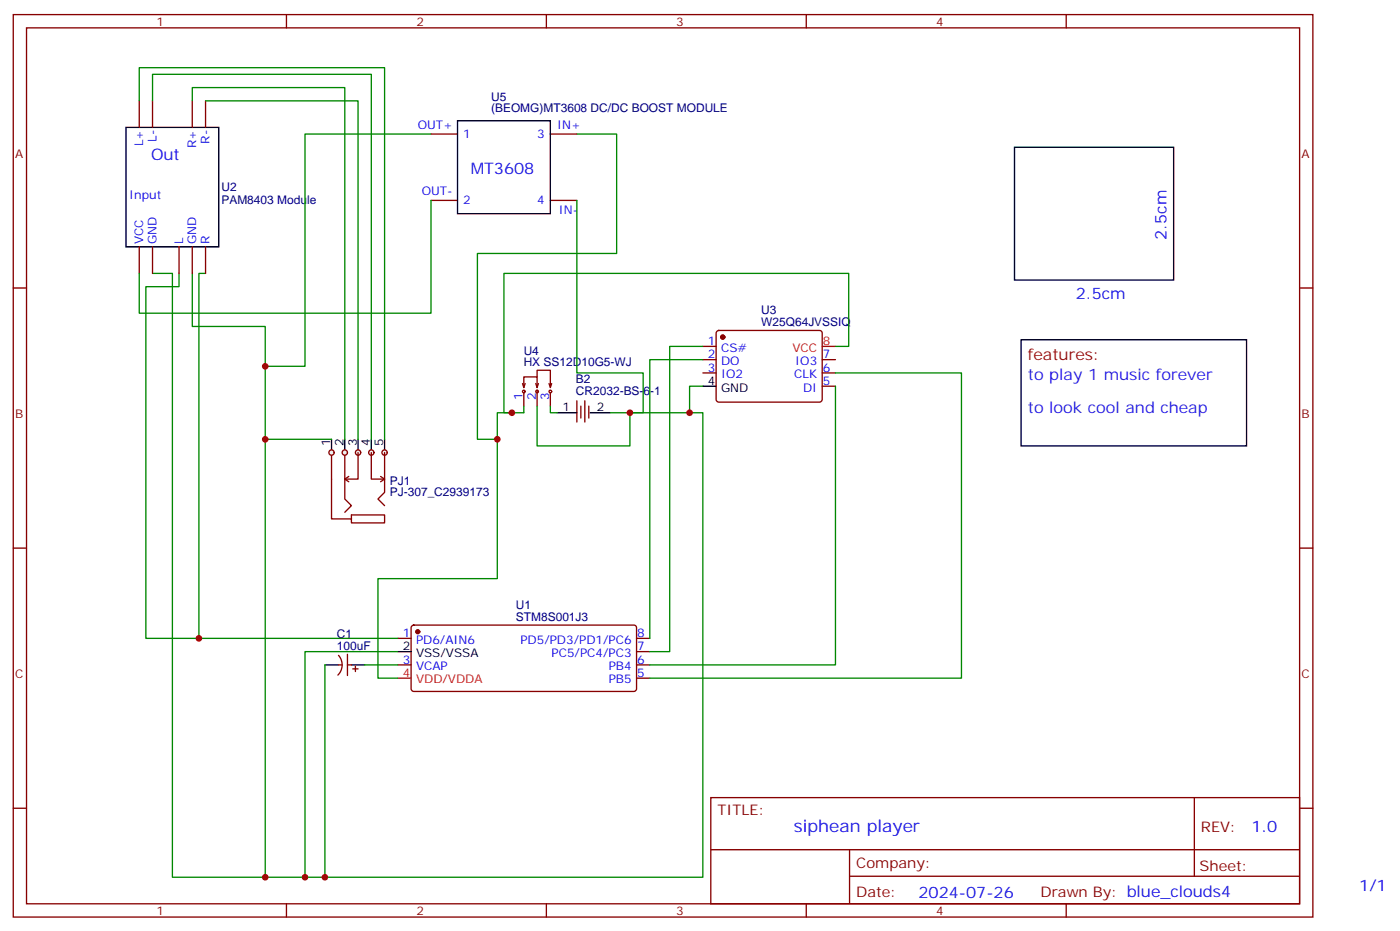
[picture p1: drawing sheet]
<svg xmlns="http://www.w3.org/2000/svg" width="372mm" height="247mm" viewBox="0 0 372 247" stroke-linecap="round" stroke-linejoin="round" font-family="sans-serif">
<g fill="none" stroke="#870000" stroke-width=".35">
<path d="M3.5 3.9h345.7v239.9h-345.7zM7.1 7.4h338.6v232.8h-338.6zM76.2 3.9v3.5M145.3 3.9v3.5M214.5 3.9v3.5M283.6 3.9v3.5M3.5 76.6h3.6M345.7 76.6h3.5M187 92.1h3.5M187 95.6h3.5M187 99.1h3.5M190.7 88l.5-.2h26.8a.71 .71 0 0 1 .7 .7v17.7l-.2 .5-.5 .2h-26.8l-.5-.2-.2-.5v-17.7z"/>
<path d="M218.7 95.6h3.5M218.7 99.1h3.5M153.5 106.5v5.7M154.5 107.9v3.2M155.6 106.5v5.7M156.6 107.9v3.2M218.7 102.7h3.5M88.2 120.3v7.1M91.7 120.3v12.3l1.8 1.8-1.8 1.8M3.5 145.7h3.6M345.7 145.7h3.5M90 176.7h1"/>
<path d="M90 174.2a3.8 3.8 0 0 1-.1 5.2M92.4 176.7h1.1M92.4 173.9v5.7M93.8 177.8h1.4M94.5 177.1v1.4M105.8 169.7h3.6M105.8 176.7h3.6M109.6 166.4l.5-.2h58.5a.71 .71 0 0 1 .7 .7v16.2l-.4 .6-58.8 .1-.5-.2-.2-.5v-16.2zM169.3 169.7h3.6M169.3 176.7h3.6M169.3 173.2h3.6M169.3 180.3h3.6"/>
<path d="M3.5 214.8h3.6M189.1 212h156.6v28.2h-156.6zM317.7 212v20.9M345.7 214.8h3.5M189.1 225.9h156.5M226 232.9h119.6M226 225.9v14.1M76.2 240.2v3.6M145.3 240.2v3.6M214.5 240.2v3.6M283.6 240.2v3.6"/>
</g>
<g fill="#870000" stroke="#870000" stroke-width=".35">
<circle cx="111.1" cy="167.9" r=".53"/>
<circle cx="192.3" cy="89.6" r=".53"/>
</g>
<path d="M88.2 116.8v3.5M91.7 116.8v3.5M95.2 116.8v3.5M98.8 116.8v3.5M102.3 116.8v3.5M148.2 109.7h5.3M157 109.7h5.3M187 102.7h3.5M86.4 176.7h3.6M93.5 176.7h3.5M105.8 173.2h3.6" fill="none" stroke="#000" stroke-width=".35"/>
<path d="M218.7 92.1h3.5M105.8 180.3h3.6" fill="none" stroke="#f00" stroke-width=".35"/>
<path d="M40.6 72.7h5.3v160.5h141.1v-123.5h-24.7M47.6 72.7v3.5h-8.8v93.5h67M54.7 72.7h-1.8v97M222.2 92.1h3.6v-19.4h-91.7v37h2.1M139.3 109.7h-7v44.1h-31.8v26.5h5.3M187 102.7h-3.6v7M86.4 176.7v56.5M97 176.7h8.8M105.8 173.2h-24.7v60" fill="none" stroke="#008700" stroke-width=".35"/>
<g fill="#f0f0f0" stroke="#870000" stroke-width=".35">
<circle cx="88.2" cy="120.3" r=".71"/>
<circle cx="91.7" cy="120.3" r=".71"/>
<circle cx="95.3" cy="120.3" r=".71"/>
<circle cx="98.8" cy="120.3" r=".71"/>
<circle cx="102.3" cy="120.3" r=".71"/>
</g>
<g fill="none" stroke="#870000" stroke-width=".35">
<path d="M37 26.8v7.1M40.6 26.8v7.1M51.2 26.8v7.1M54.7 26.8v7.1M114.7 35.6h7M146.4 35.6h7.1M114.7 53.3h7M146.4 53.3h7.1M37 65.6v7.1M40.6 65.6v7.1M47.6 65.6v7.1M51.2 65.6v7.1"/>
<path d="M54.7 65.6v7.1M139 102l.3 1M139.3 103v-2.8h3.6v2.8M139.3 104.4v3.5M139.7 102l-.4 1M142.5 102l.4 1M142.9 100.2v-1.8h3.5v4.3M142.9 103.7v4.2M143.2 102l-.3 1M146 102l.4 1 .4-1M146.4 104.4v3.5M88.2 127.4v10.5h5.3v1.1h8.8v-2.1h-8.8v1"/>
<path d="M91.7 127.4l1.1 .7M92.8 126.6l-1.1 .8M95.2 120.3v7.1h-3.5M98.8 120.3v7.1h3.5M101.2 126.6l1.1 .8M102.3 120.3v10.6l-1.8 1.7 1.8 1.8M102.3 127.4l-1.1 .7"/>
<circle cx="139.3" cy="104.1" r=".35"/>
<circle cx="142.9" cy="104.1" r=".35"/>
<circle cx="146.4" cy="104.1" r=".35"/>
</g>
<g fill="none" stroke="#008700" stroke-width=".35">
<path d="M37 26.8v-8.8h65.3v98.8M40.6 26.8v-7h58.2v97M51.2 26.8v-3.5h40.5v93.5M54.7 26.8h40.5v90M114.7 35.6h-33.6v61.8h-10.5M153.5 35.6h10.5v31.8h-37v49.4h5.3M114.7 53.3v30h-77.7v-10.6M153.5 53.3v45.8h17.6v10.6h-3.5v8.8h-24.7v-10.6M51.2 72.7v14.1h19.4v146.4M187 92.1h-8.8v81.1h-5.3M187 95.6h-14.1v74.1M222.2 99.1h33.6v81.2h-82.9"/>
<path d="M70.6 116.8h17.6M139.3 107.9v1.8M146.4 107.9v1.8h1.8M222.2 102.7v74h-49.3"/>
</g>
<path d="M33.5 33.9h24.7v31.7h-24.7zM121.7 32.1h24.7v24.7h-24.7zM269.9 39.2h42.3v35.2h-42.3zM271.6 90.3h60v28.2h-60z" fill="none" stroke="#000" stroke-width=".35"/>
<g fill="#c00">
<circle cx="52.9" cy="169.7" r=".88"/>
<circle cx="81.1" cy="233.2" r=".88"/>
<circle cx="86.4" cy="233.2" r=".88"/>
<circle cx="183.4" cy="109.7" r=".88"/>
<circle cx="70.6" cy="233.2" r=".88"/>
<circle cx="70.6" cy="116.8" r=".88"/>
<circle cx="136.2" cy="109.7" r=".88"/>
<circle cx="167.6" cy="109.7" r=".88"/>
<circle cx="132.3" cy="116.8" r=".88"/>
<circle cx="70.6" cy="97.4" r=".88"/>
</g>
<text font-size="4.6" fill="#00f" x="211.2" y="221">siphean player</text>
<g font-size="4.2" fill="#00f">
<text x="40.2" y="42.6">Out</text>
<text x="125.2" y="46.2">MT3608</text>
<text x="310.3" y="63.7" transform="rotate(-90 310.3 63.7)">2.5cm</text>
<text x="286.2" y="79.6">2.5cm</text>
<text x="332.9" y="221.3">1.0</text>
<text x="244.3" y="238.6">2024-07-26</text>
<text x="361.6" y="236.7">1/1</text>
</g>
<text font-size="4.2" fill="#900" x="273.4" y="95.6">features:</text>
<g font-size="4.2" fill="#30c">
<text x="273.4" y="100.9">to play 1 music forever</text>
<text x="273.4" y="109.7">to look cool and cheap</text>
</g>
<g font-size="3.9" fill="#800">
<text x="190.9" y="216.6">TITLE:</text>
<text x="319.5" y="221.3">REV:</text>
<text x="227.8" y="230.8">Company:</text>
<text x="319.1" y="231.4">Sheet:</text>
<text x="227.8" y="238.5">Date:</text>
<text x="276.8" y="238.6">Drawn By: blue_clouds4</text>
</g>
<g font-size="3.2" fill="#800">
<text x="41.6" y="6.9">1</text>
<text x="110.8" y="6.9">2</text>
<text x="179.9" y="6.9">3</text>
<text x="249.1" y="6.9">4</text>
<text x="4.1" y="42">A</text>
<text x="346.3" y="42">A</text>
<text x="4.1" y="111.1">B</text>
<text x="346.3" y="111.1">B</text>
<text x="4.1" y="180.3">C</text>
<text x="346.3" y="180.3">C</text>
<text x="41.6" y="243.2">1</text>
<text x="110.8" y="243.2">2</text>
<text x="179.9" y="243.2">3</text>
<text x="249.1" y="243.2">4</text>
</g>
<g font-size="3.2" fill="#000080">
<text x="130.7" y="29.8">(BEOMG)MT3608 DC/DC BOOST MODULE</text>
<text x="130.7" y="26.8">U5</text>
<text x="58.9" y="50.9">U2</text>
<text x="58.9" y="54.1">PAM8403 Module</text>
<text x="202.5" y="83.6">U3</text>
<text x="202.5" y="86.8">W25Q64JVSSIQ</text>
<text x="139.3" y="94.2">U4</text>
<text x="139.3" y="97.4">HX SS12D10G5-WJ</text>
<text x="153.2" y="101.8">B2</text>
<text x="153.2" y="105">CR2032-BS-6-1</text>
<text x="103.7" y="131.9">PJ-307_C2939173</text>
<text x="103.7" y="128.8">PJ1</text>
<text x="137.2" y="161.9">U1</text>
<text x="137.2" y="165.1">STM8S001J3</text>
<text x="89.6" y="172.9">100uF</text>
<text x="89.6" y="169.7">C1</text>
</g>
<g font-size="3.2" fill="#00f">
<text x="111.1" y="34.2">OUT+</text>
<text x="148.2" y="34.2">IN+</text>
<text x="38.1" y="38.9" transform="rotate(-90 38.1 38.9)">L+</text>
<text x="41.6" y="37.8" transform="rotate(-90 41.6 37.8)">L-</text>
<text x="52.2" y="39.4" transform="rotate(-90 52.2 39.4)">R+</text>
<text x="55.7" y="38.2" transform="rotate(-90 55.7 38.2)">R-</text>
<text x="123.2" y="36.7">1</text>
<text x="142.9" y="36.7">3</text>
<text x="34.4" y="52.8">Input</text>
<text x="112.2" y="51.9">OUT-</text>
<text x="123.2" y="54.3">2</text>
<text x="142.9" y="54.3">4</text>
<text x="148.7" y="56.8">IN-</text>
<text x="38.1" y="64.9" transform="rotate(-90 38.1 64.9)">VCC</text>
<text x="41.6" y="64.9" transform="rotate(-90 41.6 64.9)">GND</text>
<text x="48.7" y="64.9" transform="rotate(-90 48.7 64.9)">L</text>
<text x="52.2" y="64.9" transform="rotate(-90 52.2 64.9)">GND</text>
<text x="55.7" y="64.9" transform="rotate(-90 55.7 64.9)">R</text>
<text x="188.3" y="91.7">1</text>
<text x="188.3" y="95.2">2</text>
<text x="191.8" y="93.5">CS#</text>
<text x="218.9" y="95.2">7</text>
<text x="188.3" y="98.8">3</text>
<text x="191.8" y="97">DO</text>
<text x="191.8" y="100.5">IO2</text>
<text x="211.2" y="100.5">CLK</text>
<text x="211.6" y="97">IO3</text>
<text x="218.9" y="98.8">6</text>
<text x="139" y="106.4" transform="rotate(-90 139 106.4)">1</text>
<text x="142.5" y="106.4" transform="rotate(-90 142.5 106.4)">2</text>
<text x="146" y="106.4" transform="rotate(-90 146 106.4)">3</text>
<text x="213.6" y="104.1">DI</text>
<text x="218.9" y="102.3">5</text>
<text x="107.2" y="169.3">1</text>
<text x="110.7" y="171.1">PD6/AIN6</text>
<text x="138.4" y="171.1">PD5/PD3/PD1/PC6</text>
<text x="169.5" y="172.9">7</text>
<text x="169.5" y="169.3">8</text>
<text x="107.2" y="176.4">3</text>
<text x="110.7" y="178.2">VCAP</text>
<text x="146.7" y="174.6">PC5/PC4/PC3</text>
<text x="161.9" y="178.2">PB4</text>
<text x="169.5" y="179.9">5</text>
<text x="169.5" y="176.4">6</text>
<text x="161.9" y="181.7">PB5</text>
</g>
<g font-size="3.2" fill="#f00">
<text x="210.8" y="93.5">VCC</text>
<text x="218.9" y="91.7">8</text>
<text x="107.2" y="179.9">4</text>
<text x="110.7" y="181.7">VDD/VDDA</text>
</g>
<g font-size="3.2">
<text x="188.3" y="102.3">4</text>
<text x="191.8" y="104.1">GND</text>
<text x="149.7" y="109.4">1</text>
<text x="158.7" y="109.4">2</text>
<text x="87.8" y="118.5" transform="rotate(-90 87.8 118.5)">1</text>
<text x="91.4" y="118.5" transform="rotate(-90 91.4 118.5)">2</text>
<text x="94.9" y="118.5" transform="rotate(-90 94.9 118.5)">3</text>
<text x="98.4" y="118.5" transform="rotate(-90 98.4 118.5)">4</text>
<text x="102" y="118.5" transform="rotate(-90 102 118.5)">5</text>
<text x="107.2" y="172.9">2</text>
<text x="110.7" y="174.6">VSS/VSSA</text>
</g>
</svg>
